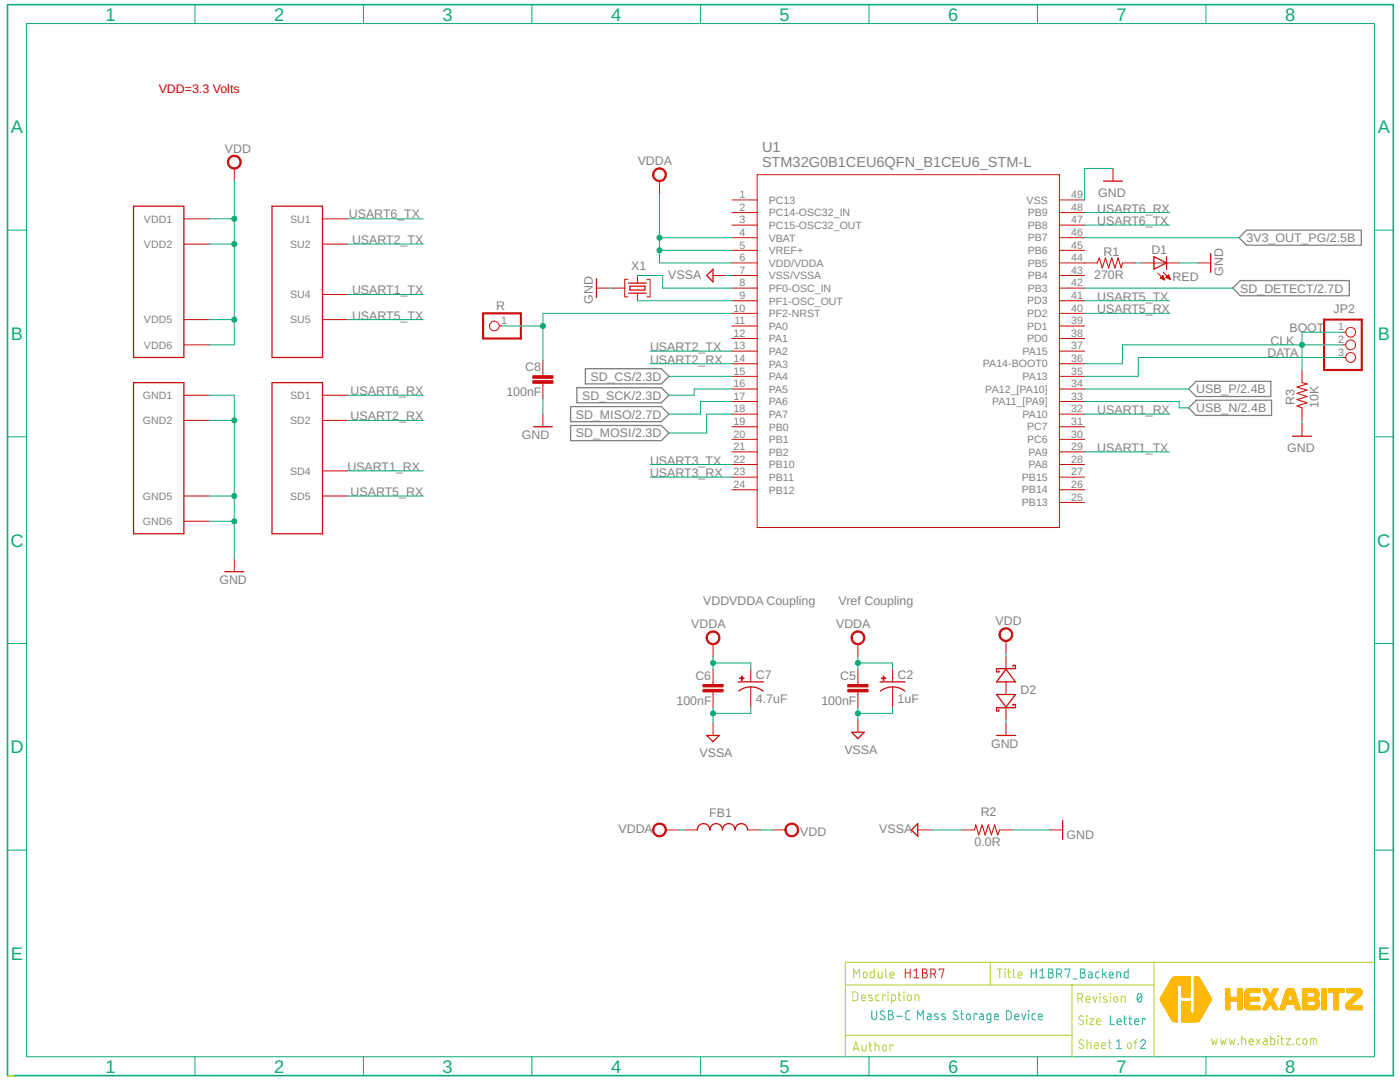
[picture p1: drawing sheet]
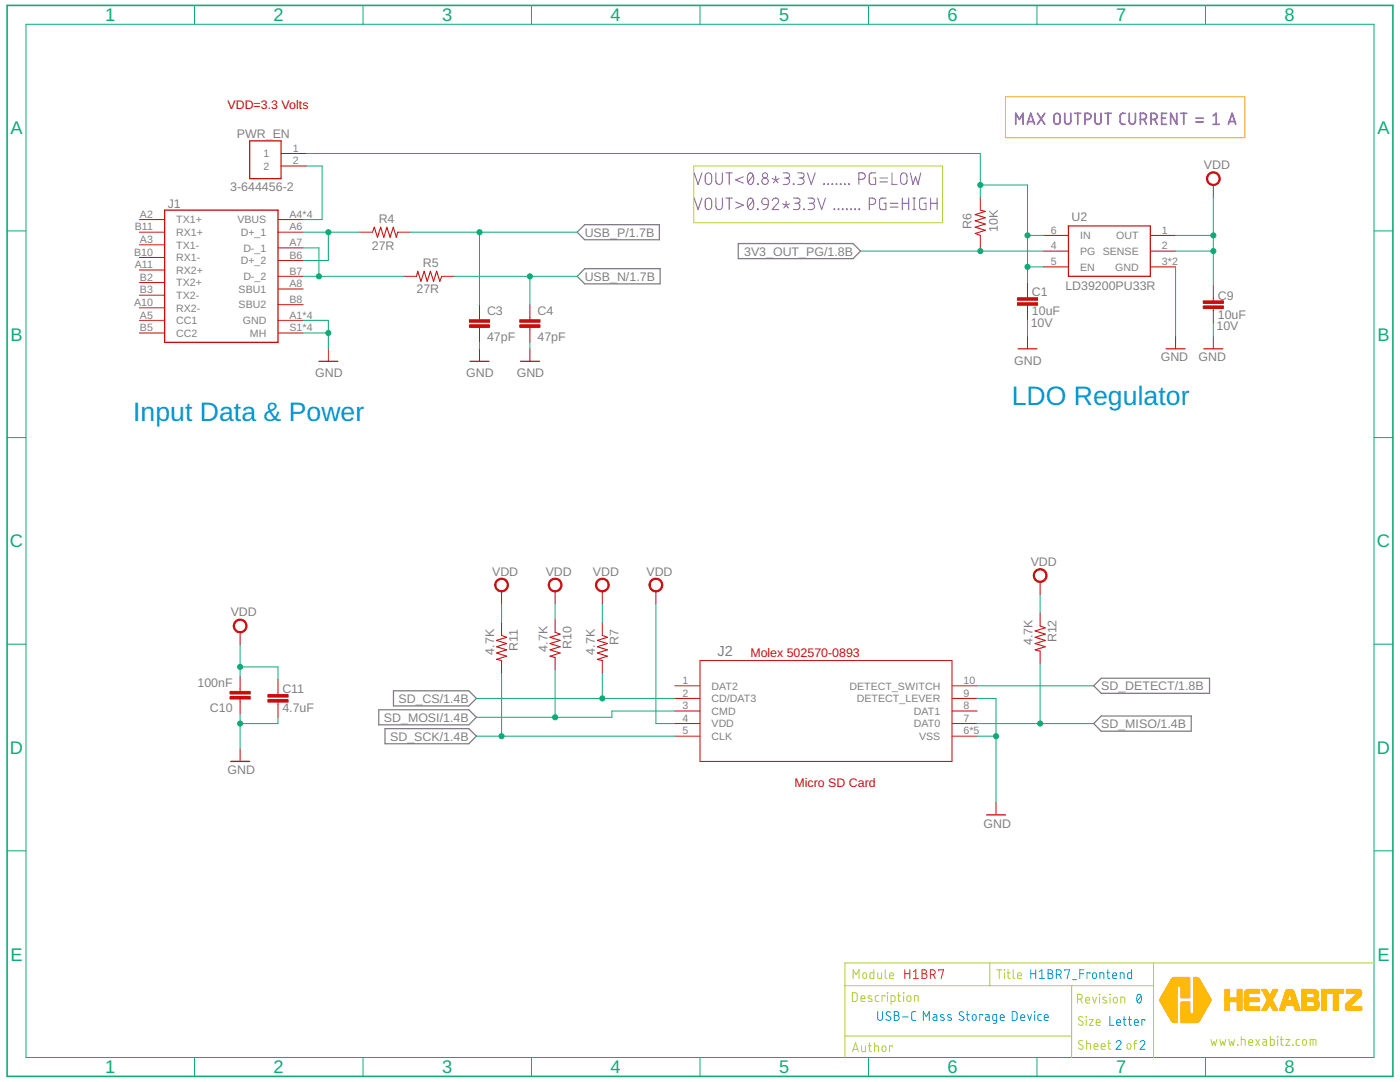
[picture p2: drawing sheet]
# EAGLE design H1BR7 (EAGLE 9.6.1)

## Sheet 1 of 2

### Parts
C2  1uF  C-0805-POL  [C-0805-POL]
C5  100nF  C-0603  [C-0603]
C6  100nF  C-0603  [C-0603]
C7  4.7uF  C-0805-POL  [C-0805-POL]
C8  100nF  C-0603  [C-0603]
D1  RED  VLMS1300-GS08  [VLMS1300-GS08]
D2  BOURNS_CDSOD323-T03SCBOURNS_CDSOD323-T03SC_0_0  [BOURNS_CDSOD323-T03SC_0]
FB1  FB-TDK_MMZ1608Y300B  [FB-TDK_MMZ1608Y300B]
JP2  PINHD-1X3  [1X03]
P1  HEXABIT_HEXABIT_?_NO_P3_P6_P9_P10  HEXABIT_HEXABIT_?_NO_P3_P6_P9_P10_NO_P3_P6_P9_P10  [HEXABIT_?_NO_P3_P6_P9_P10]
R  R  PINHD-1X1  [1X01]
R1  270R  R-0603  [R-0603]
R2  0.0R  R-0603  [R-0603]
R3  10K  R-0603  [R-0603]
TRIMBLE-LOGO1  HEXA-LOGO  [HEXA-LOGO]
U1  STM32G0B1CEU6QFN_B1CEU6_STM-L  [QFN_B1CEU6_STM-L]
X1  XTALL_CSTCE8M00G52  [XTALL_CSTCE8M00G52]

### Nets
3V3_OUT_PG: U1.46(PB7) ; also sheet 2
CLK: JP2.1 JP2.2 R3.2 U1.36(PA14-BOOT0)
DATA: JP2.3 U1.35(PA13)
GND: C8.2 D1.C D2.1(A) P1.PAD_PD7(GND1) P1.PAD_PD8(GND2) P1.PAD_PD11(GND5) P1.PAD_PD12(GND6) R2.1 R3.1 U1.49(VSS) X1.P$2 ; also sheet 2
N$2: R1.1 U1.44(PB5)
N$3: D1.A R1.2
N$4: C8.1 R.1 U1.10(PF2-NRST)
N$5: U1.9(PF1-OSC_OUT) X1.P$1
N$6: U1.8(PF0-OSC_IN) X1.P$3
SD_CS: U1.15(PA4) ; also sheet 2
SD_DETECT: U1.42(PB3) ; also sheet 2
SD_MISO: U1.17(PA6) ; also sheet 2
SD_MOSI: U1.18(PA7) ; also sheet 2
SD_SCK: U1.16(PA5) ; also sheet 2
USART1_RX: P1.PAD_PD4(SD4) U1.32(PA10)
USART1_TX: P1.PAD_PU4(SU4) U1.29(PA9)
USART2_RX: P1.PAD_PD2(SD2) U1.14(PA3)
USART2_TX: P1.PAD_PU2(SU2) U1.13(PA2)
USART3_RX: U1.23(PB11)
USART3_TX: U1.22(PB10)
USART5_RX: P1.PAD_PD5(SD5) U1.40(PD2)
USART5_TX: P1.PAD_PU5(SU5) U1.41(PD3)
USART6_RX: P1.PAD_PD1(SD1) U1.48(PB9)
USART6_TX: P1.PAD_PU1(SU1) U1.47(PB8)
USB_N: U1.33(PA11_[PA9]) ; also sheet 2
USB_P: U1.34(PA12_[PA10]) ; also sheet 2
VDD: D2.2(C) FB1.2 P1.PAD_PU7(VDD1) P1.PAD_PU8(VDD2) P1.PAD_PU11(VDD5) P1.PAD_PU12(VDD6) ; also sheet 2
VDDA: C2.1(+) C5.1 C6.1 C7.1(+) FB1.1 U1.4(VBAT) U1.5(VREF+) U1.6(VDD/VDDA)
VSSA: C2.2(-) C5.2 C6.2 C7.2(-) R2.2 U1.7(VSS/VSSA)
Unconnected: U1.1(PC13) U1.2(PC14-OSC32_IN) U1.3(PC15-OSC32_OUT) U1.11(PA0) U1.12(PA1) U1.19(PB0) U1.20(PB1) U1.21(PB2) U1.24(PB12) U1.25(PB13) U1.26(PB14) U1.27(PB15) U1.28(PA8) U1.30(PC6) U1.31(PC7) U1.37(PA15) U1.38(PD0) U1.39(PD1) U1.43(PB4) U1.45(PB6)

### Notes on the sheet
- VDD=3.3 Volts
- BOOT
- VDD\VDDA Coupling | Vref Coupling
- Module | H1BR7 | Title | H1BR7_Backend
- Description | Revision | 0
- USB-C Mass Storage Device
- Size | Letter
- www.hexabitz.com
- Author | Sheet   of | 1 | 2
- C:/Users/Admin/Desktop/logodraft.bmp

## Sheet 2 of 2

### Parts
C1  10uF  C-0805  [C-0805]
C3  47pF  C-0603  [C-0603]
C4  47pF  C-0603  [C-0603]
C9  10uF  C-0805  [C-0805]
C10  100nF  C-0603  [C-0603]
C11  4.7uF  C-0805  [C-0805]
J1  12401610E4#2A12401610E42A  [AMPHENOL_12401610E4_2A]
J2  5025700893502570-0893_MOL  [502570-0893_MOL]
PWR_EN  3-644456-2  [TE_3-644456-2]
R4  27R  R-0603  [R-0603]
R5  27R  R-0603  [R-0603]
R6  10K  R-0603  [R-0603]
R7  4.7K  R-0603  [R-0603]
R10  4.7K  R-0603  [R-0603]
R11  4.7K  R-0603  [R-0603]
R12  4.7K  R-0603  [R-0603]
U2  LD39200PU33R  [SON95P300X300X100-7N]

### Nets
3V3_OUT_PG: R6.1 U2.4(PG) ; also sheet 1
D_N: J1.A7(D-_1) J1.B7(D-_2) R5.2
D_P: J1.A6(D+_1) J1.B6(D+_2) R4.1
GND: C1.1 C3.2 C4.2 C9.1 C10.1 C11.1 J1.A1(GND) J1.A12(GND) J1.B1(GND) J1.B12(GND) J1.S1(MH) J1.S2(MH) J1.S3(MH) J1.S4(MH) J2.6(VSS) J2.9(DETECT_LEVER) J2.11(VSS) J2.12(VSS) J2.13(VSS) J2.14(VSS) U2.3(GND) U2.7(GND) ; also sheet 1
N$1: C1.2 PWR_EN.1 R6.2 U2.5(EN) U2.6(IN)
N$8: J1.A4(VBUS) J1.A9(VBUS) J1.B4(VBUS) J1.B9(VBUS) PWR_EN.2
SD_CS: J2.2(CD/DAT3) R7.2 ; also sheet 1
SD_DETECT: J2.10(DETECT_SWITCH) ; also sheet 1
SD_MISO: J2.7(DAT0) R12.2 ; also sheet 1
SD_MOSI: J2.3(CMD) R10.2 ; also sheet 1
SD_SCK: J2.5(CLK) R11.2 ; also sheet 1
USB_N: C4.1 R5.1 ; also sheet 1
USB_P: C3.1 R4.2 ; also sheet 1
VDD: C9.2 C10.2 C11.2 J2.4(VDD) R7.1 R10.1 R11.1 R12.1 U2.1(OUT) U2.2(SENSE) ; also sheet 1
Unconnected: J1.A2(TX1+) J1.A3(TX1-) J1.A5(CC1) J1.A8(SBU1) J1.A10(RX2-) J1.A11(RX2+) J1.B2(TX2+) J1.B3(TX2-) J1.B5(CC2) J1.B8(SBU2) J1.B10(RX1-) J1.B11(RX1+) J2.1(DAT2) J2.8(DAT1)

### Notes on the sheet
- VDD=3.3 Volts
- MAX OUTPUT CURRENT = 1 A
- VOUT<0.8*3.3V ....... PG=LOW
- VOUT>0.92*3.3V ....... PG=HIGH
- LDO Regulator
- Input Data & Power
- Molex 502570-0893
- Micro SD Card
- Module | H1BR7 | Title | H1BR7_Frontend
- Description | Revision | 0
- USB-C Mass Storage Device
- Size | Letter
- www.hexabitz.com
- Author | Sheet   of | 2 | 2

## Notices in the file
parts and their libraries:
HEXABITZ_ICs: COPYRIGHT: Copyright (C) 2021 Ultra Librarian. All rights reserved.
HEXABITZ_CONNECTION_PARTS: COPYRIGHT: Copyright (C) 2022 Ultra Librarian. All rights reserved.
